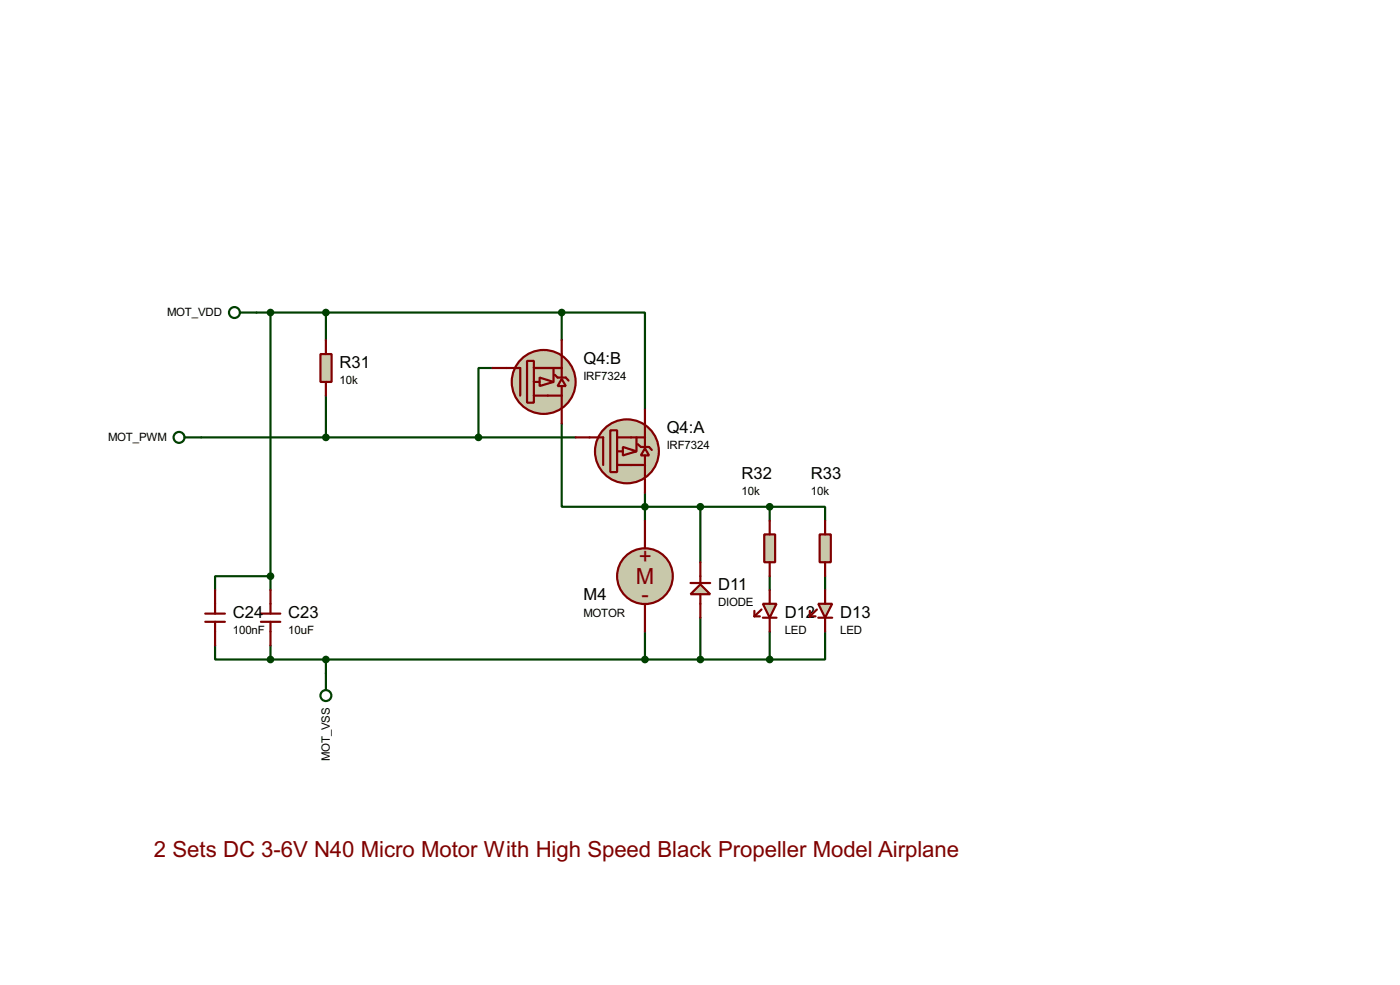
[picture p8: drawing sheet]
<svg xmlns="http://www.w3.org/2000/svg" width="256mm" height="180mm" viewBox="0 0 256 180" stroke-linecap="round" stroke-linejoin="round" font-family="sans-serif">
<g fill="none" stroke="#004000" stroke-width=".4">
<path d="M47 57.2h55.9M49.6 57.2v50.8M59.7 57.2v5.1M102.9 57.2h15.3v17.8M102.9 57.2v5.1M59.7 72.4v7.7M90.2 67.4h-2.5v12.7M102.9 77.5v15.3h38.1M36.9 80.1h68.6M118.2 90.2v5.1M128.3 92.8v10.1M141 92.8h10.2v2.5"/>
<path d="M141 92.8v2.5M39.4 118.2v2.5h10.2M49.6 105.5h-10.2v2.5M49.6 118.2v2.5M118.2 115.6v5.1M128.3 113.1v7.6M141 105.5v2.5M141 115.6v5.1M151.2 115.6v5.1h-10.2M151.2 105.5v2.5M49.6 120.7h91.4M59.7 120.7v2.5"/>
</g>
<g fill="#c8c8aa" stroke="#800000" stroke-width=".4">
<path d="M114.1 81.8l2.5 .8-2.5 .8z"/>
<circle cx="114.8" cy="82.6" r="5.9"/>
</g>
<path d="M111.8 78.8h1.3v7.6h-1.3z" fill="#c8c8aa" stroke="#800000" stroke-width=".4"/>
<path d="M108 80.1h2.5v5M113.1 80.1h5.1M113.1 85.1h5.1M113.1 82.6h1M116.6 80.1v2.5" fill="none" stroke="#800000" stroke-width=".4"/>
<path d="M118.2 82.1l.7 1.3h-1.5z" fill="#c8c8aa" stroke="#800000" stroke-width=".4"/>
<path d="M118.2 75v6.8M105.5 80.1h2.5M116.9 81.3l.5 .5h1.5l.5 .6M118.2 83.4v4M118.2 87.7v2.5" fill="none" stroke="#800000" stroke-width=".4"/>
<path d="M58.7 64.8h2.1v5.1h-2.1z" fill="#c8c8aa" stroke="#800000" stroke-width=".4"/>
<path d="M59.7 62.3v2.5M59.7 69.9v2.5" fill="none" stroke="#800000" stroke-width=".4"/>
<circle cx="59.7" cy="57.2" r=".5" fill="#004000" stroke="#004000" stroke-width=".4"/>
<circle cx="118.1" cy="105.5" r="5.1" fill="#c8c8aa" stroke="#800000" stroke-width=".4"/>
<path d="M118.2 95.3v5.1M118.2 110.5v5.1" fill="none" stroke="#800000" stroke-width=".4"/>
<path d="M128.3 107l1.8 1.8h-3.6z" fill="#c8c8aa" stroke="#800000" stroke-width=".4"/>
<path d="M37.6 113.8h3.6M37.6 112.3h3.6M39.4 108v4.3M39.4 113.8v4.4M47.8 113.8h3.6M47.8 112.3h3.6M49.6 108v4.3M49.6 113.8v4.4M126.5 106.7h3.6M128.3 102.9v3.8M128.3 108.8v4.3" fill="none" stroke="#800000" stroke-width=".4"/>
<g fill="#004000" stroke="#004000" stroke-width=".4">
<circle cx="118.1" cy="92.8" r=".5"/>
<circle cx="118.1" cy="120.7" r=".5"/>
<circle cx="59.7" cy="80.1" r=".5"/>
<circle cx="49.5" cy="120.7" r=".5"/>
</g>
<g fill="#c8c8aa" stroke="#800000" stroke-width=".4">
<path d="M98.9 69.1l2.5 .8-2.5 .8z"/>
<circle cx="99.6" cy="69.9" r="5.9"/>
</g>
<path d="M96.6 66.1h1.2v7.6h-1.2z" fill="#c8c8aa" stroke="#800000" stroke-width=".4"/>
<path d="M92.8 67.4h2.5v5M97.8 67.4h5.1M97.8 72.4h5.1M97.8 69.9h1.1M101.4 67.4v2.5" fill="none" stroke="#800000" stroke-width=".4"/>
<path d="M102.9 69.4l.8 1.3h-1.5z" fill="#c8c8aa" stroke="#800000" stroke-width=".4"/>
<path d="M90.2 67.4h2.6M101.7 68.6l.5 .5h1.5l.5 .6M102.9 62.3v6.8M102.9 70.7v4M102.9 75v2.5" fill="none" stroke="#800000" stroke-width=".4"/>
<g fill="#004000" stroke="#004000" stroke-width=".4">
<circle cx="102.9" cy="57.2" r=".5"/>
<circle cx="59.7" cy="120.7" r=".5"/>
<circle cx="49.5" cy="105.5" r=".5"/>
<circle cx="49.5" cy="57.2" r=".5"/>
<circle cx="87.6" cy="80.1" r=".5"/>
</g>
<g fill="none" stroke="#004000" stroke-width=".4">
<path d="M44 57.2h3M33.8 80.1h3.1M59.7 123.2v3.1"/>
<circle cx="42.9" cy="57.2" r="1"/>
<circle cx="32.8" cy="80.1" r="1"/>
<circle cx="59.7" cy="127.3" r="1"/>
</g>
<path d="M140 97.8h2v5.1h-2z" fill="#c8c8aa" stroke="#800000" stroke-width=".4"/>
<path d="M141 95.3v2.5M141 102.9v2.6" fill="none" stroke="#800000" stroke-width=".4"/>
<g fill="#004000" stroke="#004000" stroke-width=".4">
<circle cx="128.3" cy="120.7" r=".5"/>
<circle cx="128.3" cy="92.8" r=".5"/>
</g>
<path d="M150.2 97.8h2v5.1h-2z" fill="#c8c8aa" stroke="#800000" stroke-width=".4"/>
<path d="M151.2 95.3v2.5M151.2 102.9v2.6" fill="none" stroke="#800000" stroke-width=".4"/>
<circle cx="141" cy="92.8" r=".5" fill="#004000" stroke="#004000" stroke-width=".4"/>
<path d="M139.8 110.5h2.5l-1.3 2.6z" fill="#c8c8aa" stroke="#800000" stroke-width=".4"/>
<path d="M138.2 111.8v1M138.2 112.8h1M139.5 111.6l-1.3 1.2M139.8 113.1h2.5M141 108v2.5M141 113.1v2.5" fill="none" stroke="#800000" stroke-width=".4"/>
<path d="M149.9 110.5h2.6l-1.3 2.6z" fill="#c8c8aa" stroke="#800000" stroke-width=".4"/>
<path d="M148.4 111.8v1M148.4 112.8h1M149.7 111.6l-1.3 1.2M149.9 113.1h2.6M151.2 108v2.5M151.2 113.1v2.5" fill="none" stroke="#800000" stroke-width=".4"/>
<circle cx="141" cy="120.7" r=".5" fill="#004000" stroke="#004000" stroke-width=".4"/>
<g font-size="4.6" fill="#800000">
<text x="116.5" y="106.8">M</text>
<text x="117" y="103.3">+</text>
<text x="117.5" y="110.1">-</text>
<text x="28.2" y="156.9">2 Sets DC 3-6V N40 Micro Motor With High Speed Black Propeller Model Airplane</text>
</g>
<g font-size="3.4">
<text x="62.2" y="67.4">R31</text>
<text x="106.9" y="66.6">Q4:B</text>
<text x="122.2" y="79.3">Q4:A</text>
<text x="135.9" y="87.7">R32</text>
<text x="148.6" y="87.7">R33</text>
<text x="42.7" y="113.1">C24</text>
<text x="52.8" y="113.1">C23</text>
<text x="106.9" y="109.9">M4</text>
<text x="131.6" y="108">D11</text>
<text x="143.8" y="113.1">D12</text>
<text x="153.9" y="113.1">D13</text>
</g>
<g font-size="2.4">
<text x="30.6" y="57.9">MOT_VDD</text>
<text x="62.2" y="70.3">10k</text>
<text x="106.9" y="69.5">IRF7324</text>
<text x="19.8" y="80.8">MOT_PWM</text>
<text x="122.2" y="82.2">IRF7324</text>
<text x="135.9" y="90.7">10k</text>
<text x="148.6" y="90.7">10k</text>
<text x="106.9" y="112.9">MOTOR</text>
<text x="131.6" y="111">DIODE</text>
<text x="42.7" y="116.1">100nF</text>
<text x="52.8" y="116.1">10uF</text>
<text x="143.8" y="116.1">LED</text>
<text x="153.9" y="116.1">LED</text>
<text x="60.4" y="139.3" transform="rotate(-90 60.4 139.3)">MOT_VSS</text>
</g>
</svg>
